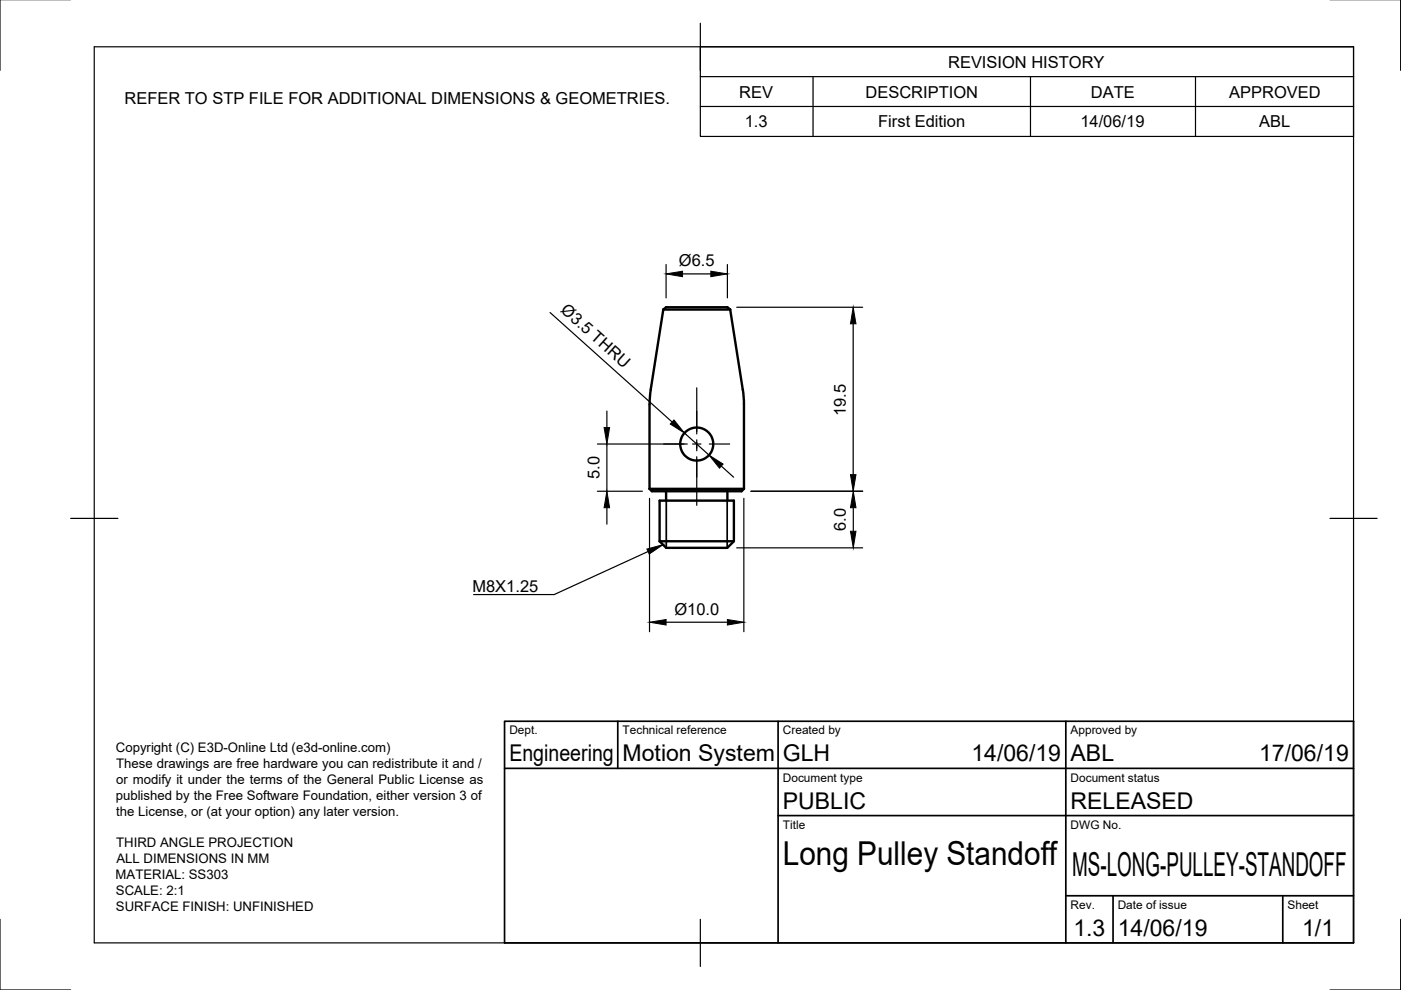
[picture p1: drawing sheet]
<svg xmlns="http://www.w3.org/2000/svg" width="297mm" height="210mm" viewBox="0 0 297 210" stroke-linecap="round" stroke-linejoin="round" font-family="sans-serif">
<!-- layer: Visible -->
<g fill="none" stroke="#000" stroke-width=".51">
<path d="M140.6 65.6l-2.8 18.5-.1 19.5M140.6 65.6l.6-.5h13l.6 .5M140.6 65.6h14.2M154.8 65.6l2.9 18.5v19.5M137.7 103.6l.5 .6h19l.5-.6M137.7 103.6h20M139.8 106.1h15.8v8.7l-1.4 1.4h-13l-1.4-1.4zM139.8 114.8h15.8M141.2 104.2v1.9M154.2 104.2v1.9"/>
<circle cx="147.7" cy="94.2" r="3.5"/>
</g>
<!-- layer: Visible Narrow -->
<path d="M141.3 106.1v10.1M154.2 106.1v10.1" fill="none" stroke="#000" stroke-width=".36"/>
<!-- layer: Border -->
<path d="M0 -.1v15M297 -.1v15M20 9.9h267v190h-267zM148.5 4.9v10M15 109.9h10M282 109.9h10M0 194.9v15h15M148.5 194.9v10M297 194.9v15h-15" fill="none" stroke="#000" stroke-width=".25"/>
<!-- layer: TitleBlock -->
<path d="M107 152.9h180v47h-180zM131 152.9v10M165 152.9v47M226 152.9v47M107 162.9h180M165 172.9h122M226 189.9h61M236 189.9v10M272 189.9v10" fill="none" stroke="#000" stroke-width=".36"/>
<!-- layer: BOM -->
<path d="M148.5 9.9h138.5v19h-138.5zM148.5 16.2h138.5M172.4 16.2v12.7M218.5 16.2v12.7M253.5 16.2v12.7M148.5 22.6h138.5" fill="none" stroke="#000" stroke-width=".25"/>
<!-- layer: Dimensions -->
<g fill="none" stroke="#000" stroke-width=".25">
<path d="M141.2 56.1v7.1M144.7 58.1h6M154.2 56.1v7.1M116.6 66.3l25.9 23.2M156.2 65.1h26.7M180.9 68.7v31.9M126.7 94.1h19M128.7 87.2v3.4M128.7 94.1v10.1M145.1 91.8l5.2 4.7M152.9 98.8l2.6 2.4M126.7 104.2h9.5"/>
<path d="M128.7 107.6v3.5M137.7 105.7v28.2M156.2 116.2h26.7M157.7 105.7v28.2M159.2 104.2h23.7M180.9 107.6v5M141.2 131.9h13"/>
</g>
<path d="M141.2 58.1l3.5-.6v1.2zM150.7 57.5l3.5 .6-3.5 .6zM180.9 65.1l.6 3.6h-1.2zM128.1 90.6h1.1l-.5 3.5zM142.9 89l2.2 2.8-3-1.9zM150.3 96.5l3 1.9-.8 .9zM128.7 104.2l.5 3.4h-1.1zM180.3 100.6h1.2l-.6 3.6zM180.9 104.2l.6 3.4h-1.2zM180.3 112.6h1.2l-.6 3.6zM137.7 131.9l3.5-.5v1.1zM154.2 131.4l3.5 .5-3.5 .6z" fill="#000" stroke="#000" stroke-width=".21"/>
<!-- layer: Center Lines -->
<path d="M140.7 94.1h4.3M146.8 94.1h1.8M147.7 82.2v9.8M147.7 93.3v2.3M147.7 96.8v10.3M150.4 94.1h4.3" fill="none" stroke="#000" stroke-width=".25"/>
<!-- layer: Annotations -->
<path d="M137.2 116.4l3.4-.9-3 2z" fill="#000" stroke="#000" stroke-width=".21"/>
<path d="M137.4 116.9l-19.9 9.2h-17.1" fill="none" stroke="#000" stroke-width=".25"/>
<g font-size="7">
<text x="166" y="183.4">Long Pulley Standoff</text>
<text x="227.3" y="185.8">MS-LONG-PULLEY-STANDOFF</text>
</g>
<g font-size="4.9">
<text x="108" y="161.4">Engineering</text>
<text x="132" y="161.4">Motion System</text>
<text x="166" y="161.4">GLH</text>
<text x="206" y="161.4">14/06/19</text>
<text x="227" y="161.4">ABL</text>
<text x="267" y="161.4">17/06/19</text>
<text x="166" y="171.4">PUBLIC</text>
<text x="227" y="171.4">RELEASED</text>
<text x="227.6" y="198.5">1.3</text>
<text x="237" y="198.4">14/06/19</text>
<text x="276.1" y="198.6">1/1</text>
</g>
<g font-size="3.5">
<text x="201" y="14.3">REVISION HISTORY</text>
<text x="26.4" y="22.2">REFER TO STP FILE FOR ADDITIONAL DIMENSIONS &amp; GEOMETRIES.</text>
<text x="156.7" y="20.7">REV</text>
<text x="183.5" y="20.7">DESCRIPTION</text>
<text x="231.3" y="20.7">DATE</text>
<text x="260.6" y="20.7">APPROVED</text>
<text x="157.9" y="27">1.3</text>
<text x="186.2" y="27">First Edition</text>
<text x="229.1" y="27">14/06/19</text>
<text x="267" y="27">ABL</text>
<text x="143.9" y="56.5">Ø6.5</text>
<text x="118.7" y="66" transform="rotate(42 118.7 66)">Ø3.5 THRU</text>
<text x="179.4" y="88.2" transform="rotate(-90 179.4 88.2)">19.5</text>
<text x="127.1" y="101.6" transform="rotate(-90 127.1 101.6)">5.0</text>
<text x="179.4" y="112.6" transform="rotate(-90 179.4 112.6)">6.0</text>
<text x="100.2" y="125.6">M8X1.25</text>
<text x="143" y="130.3">Ø10.0</text>
</g>
<g font-size="2.8">
<text x="24.6" y="159.4">Copyright (C) E3D-Online Ltd (e3d-online.com)</text>
<text x="24.6" y="166.2">or modify it under the terms of the General Public License as</text>
<text x="24.6" y="162.8">These drawings are free hardware you can redistribute it and /</text>
<text x="24.5" y="169.6">published by the Free Software Foundation, either version 3 of</text>
<text x="24.7" y="172.9">the License, or (at your option) any later version.</text>
<text x="24.6" y="179.6">THIRD ANGLE PROJECTION</text>
<text x="24.7" y="183">ALL DIMENSIONS IN MM</text>
<text x="24.5" y="186.4">MATERIAL: SS303</text>
<text x="24.6" y="189.7">SCALE: 2:1</text>
<text x="24.6" y="193.1">SURFACE FINISH: UNFINISHED</text>
</g>
<g font-size="2.5">
<text x="108" y="155.7">Dept.</text>
<text x="132" y="155.7">Technical reference</text>
<text x="166" y="155.7">Created by</text>
<text x="227" y="155.7">Approved by</text>
<text x="166" y="165.7">Document type</text>
<text x="227" y="165.7">Document status</text>
<text x="166" y="175.7">Title</text>
<text x="227" y="175.7">DWG No.</text>
<text x="227" y="192.7">Rev.</text>
<text x="237" y="192.7">Date of issue</text>
<text x="273" y="192.7">Sheet</text>
</g>
</svg>
